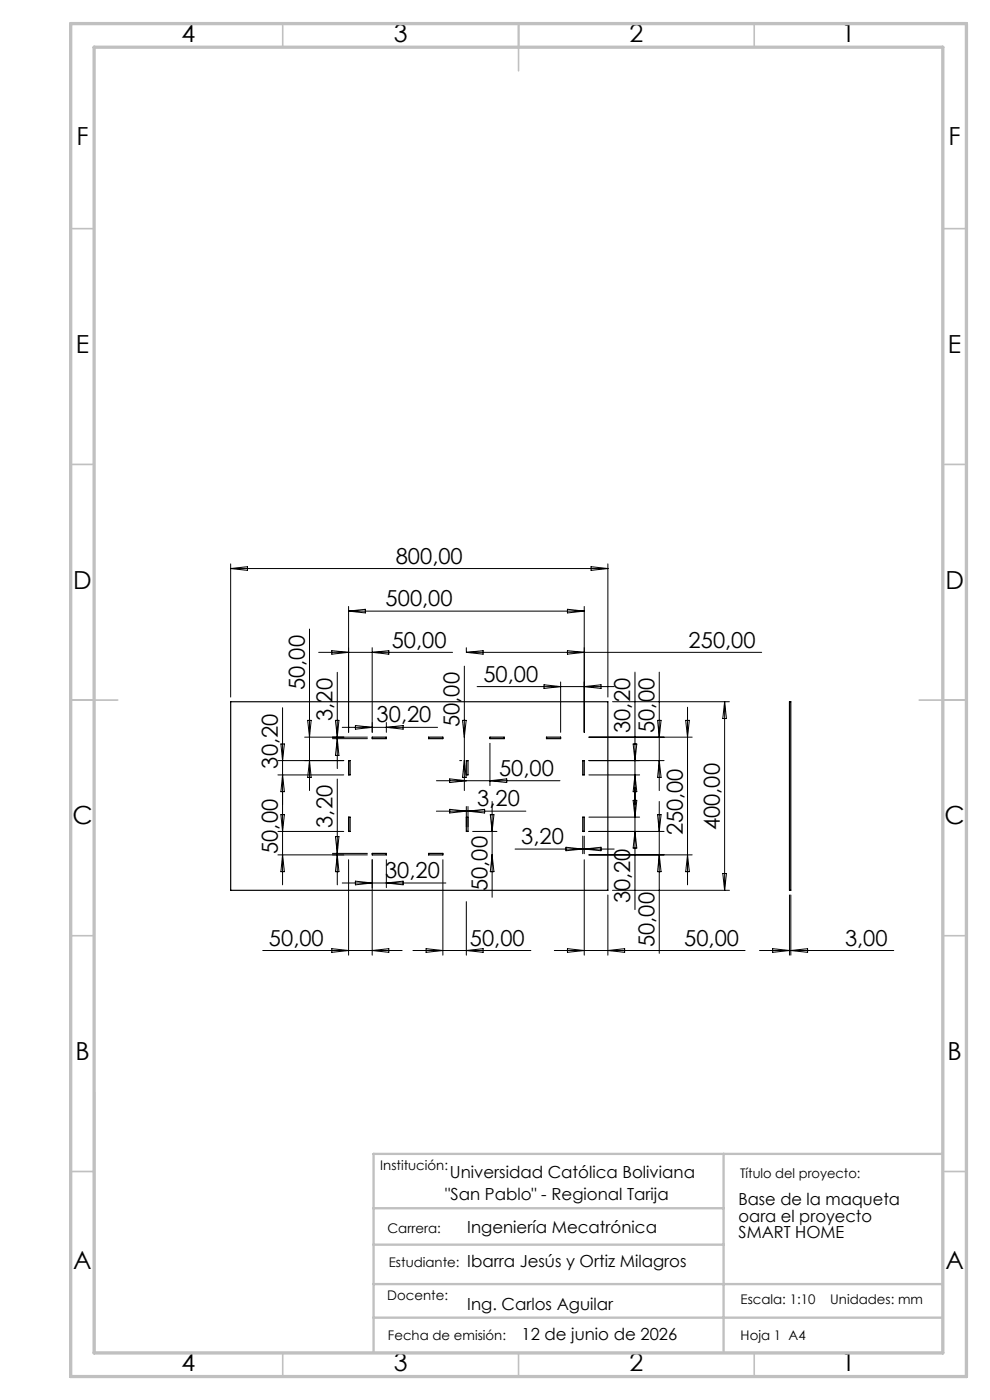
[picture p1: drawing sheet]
<svg xmlns="http://www.w3.org/2000/svg" width="210mm" height="297mm" viewBox="0 0 210 297" stroke-linecap="round" stroke-linejoin="round" font-family="sans-serif">
<g fill="none" stroke="#000" stroke-width=".25">
<path d="M48.9 148.9h80v40h-80zM79 156.4h3v.3h-3zM90.9 156.4h3v.3h-3zM103.9 156.4h3.1v.3h-3.1zM115.9 156.4h3v.3h-3zM167.5 148.9h.2v40h-.2zM73.9 161.4h.4v3h-.4zM73.9 173.4h.4v3h-.4zM98.9 161.4h.4v3h-.4zM98.9 173.4h.4v3h-.4zM123.6 161.4h.3v3h-.3zM123.6 173.4h.3v3h-.3z"/>
<path d="M79 181h3v.4h-3zM90.9 181h3v.4h-3z"/>
</g>
<g fill="none" stroke="#000" stroke-width=".21">
<path d="M48.9 119.6v28.3M128.9 119.6v28.3M48.9 120.6h80M48.9 120.6l3.6-.4v.8zM65.7 133.5v34.2M67.6 138.4h28.4M70.4 138l3.5 .4-3.5 .4zM73.9 128.7v26.7M73.9 129.6h50M73.9 129.6l3.6-.3v.7zM79 137.4v18M79 138.4l3.5-.4v.8z"/>
<path d="M98.9 137.4v.9M98.9 138.4h62.7M98.9 138.4l3.6-.4v.8zM120.4 138l3.5 .4-3.5 .4zM120.4 129.3l3.5 .3-3.5 .4zM123.9 128.7v26.7M125.4 120.2l3.5 .4-3.5 .4zM59.6 157.8h.7l-.4 3.6zM59.9 150.1v37.6M64.6 156.4h13.3M65.3 152.8h.7l-.3 3.6zM70.5 156.7h7.4"/>
<path d="M71.2 152.8h.7l-.4 3.6zM71.5 142.6v20.5M71.5 156.7l.4 3.6h-.7zM72.6 154.3h20.2M75.4 153.9l3.6 .4-3.6 .4zM82 153.3v2.1M82 154.3l3.5-.4v.8zM98.1 152.8h.8l-.4 3.6zM98.5 141.3v26.4M101.2 145.7h29.1M103.9 157.7v8.9M115.4 145.3l3.5 .4-3.5 .3z"/>
<path d="M118.9 144.7v10.7M123.9 145.7l3.6-.4v.7zM124.9 156.4h21.9M129.9 148.9h24.8M134.3 157.8h.8l-.4 3.6zM134.7 142.6v50.4M139.5 152.8h.7l-.4 3.6zM139.8 142.6v25.1M145.5 152.8h.7l-.4 3.6zM145.8 150v37.7M153.7 148.9v40M153.7 148.9l.4 3.5h-.8z"/>
<path d="M58.9 161.4h14M58.9 176.4h14M58.9 164.4h14M59.6 172.8h.7l-.4 3.6zM59.9 164.4l.4 3.6h-.7zM65.7 161.4l.3 3.5h-.7zM71.2 177.5h.7l-.4 3.5zM71.5 165.3v22.4M92.6 172.1h18.9M92.6 165.6h26.2M95.4 171.7l3.5 .4-3.5 .4zM95.4 165.2l3.5 .4-3.5 .4z"/>
<path d="M97.5 161.4h.4M98.5 161.4l.4 3.5h-.8zM98.9 171.1v4.3M99.3 171.1v4.3M99.3 172.1l3.5-.4v.8zM100.3 176.4h5.1M103.9 165.6l3.6-.4v.8zM104 172.8h.8l-.4 3.6zM104.4 170v20.4M120.1 179.7l3.5 .4-3.5 .4zM123.6 177.4v3.7M123.9 177.4v3.7"/>
<path d="M124.9 161.4h16M124.9 176.4h16M124.9 164.4h10.8M124.9 173.4h10.8M134.3 169.8h.8l-.4 3.6zM134.7 164.4l.4 3.6h-.8zM134.7 176.4l.4 3.5h-.8zM139.5 172.8h.7l-.4 3.6zM139.8 161.4l.4 3.5h-.7zM139.8 170v32.2M58.9 181.4h19M59.9 181.4l.4 3.5h-.7z"/>
<path d="M70.5 181h7.4M71.5 181.4l.4 3.5h-.7zM72.6 187.3h22M73.9 182.4v20.2M75.4 186.9l3.6 .4-3.6 .4zM79 182.4v20.2M82 182.4v5.9M82 187.3l3.5-.4v.8zM93.9 182.4v20.2M98.9 191.3v11.3M104.4 181.4l.4 3.5h-.8zM109.3 180.1h21"/>
<path d="M123.9 182.4v20.2M123.9 180.1l3.6-.4v.8zM124.9 181.4h21.9M128.9 189.9v12.7M129.9 188.9h24.8M139.8 181.4l.4 3.5h-.7zM145.8 181.4l.4 3.5h-.7zM153.3 185.3h.8l-.4 3.6zM167.5 189.9v12.7M167.7 189.9v12.7M55.7 201.6h29.6M70.4 201.3l3.5 .3-3.5 .4z"/>
<path d="M79 201.6l3.5-.3v.7zM87.6 201.6h25M90.4 201.3l3.5 .3-3.5 .4zM98.9 201.6l3.6-.3v.7zM117.6 201.6h40.4M120.4 201.3l3.5 .3-3.5 .4zM128.9 201.6l3.6-.3v.7zM161.1 201.6h28.5M163.9 201.3l3.6 .3-3.6 .4zM167.7 201.6l3.6-.3v.7z"/>
</g>
<g fill="none" stroke="#c0c0c0" stroke-width=".35">
<path d="M60 5v5M110 5v10M160 5v5M15 48.5h5M200 48.5h5M15 98.5h5M200 98.5h5M15 148.5h10M195 148.5h10M15 198.5h5M200 198.5h5M15 248.5h5"/>
<path d="M200 248.5h5M60 287v5M110 287v5M160 287v5"/>
</g>
<path d="M20 231.8v55.2M79.2 256.3h74.3M153.5 244.8v42.2M200 244.8h-120.8v42.2M79.2 264.1h74.3M79.2 272.4h120.8M79.2 279.5h120.8" fill="none" stroke="#c0c0c0" stroke-width=".5"/>
<path d="M15 5h190v287h-190zM20 10h180v277h-180z" fill="none" stroke="#c0c0c0" stroke-width=".7"/>
<g font-size="5.3">
<text x="38.5" y="8.9">4</text>
<text x="83.5" y="8.9">3</text>
<text x="133.5" y="8.9">2</text>
<text x="178.5" y="8.9">1</text>
<text x="16.2" y="30.7">F</text>
<text x="201.2" y="30.7">F</text>
<text x="16.1" y="74.9">E</text>
<text x="201.1" y="74.9">E</text>
<text x="15.5" y="124.9">D</text>
<text x="200.5" y="124.9">D</text>
<text x="15.4" y="174.9">C</text>
<text x="200.4" y="174.9">C</text>
<text x="16" y="224.9">B</text>
<text x="201" y="224.9">B</text>
<text x="15.5" y="269.2">A</text>
<text x="200.5" y="269.2">A</text>
<text x="38.5" y="290.9">4</text>
<text x="83.5" y="290.9">3</text>
<text x="133.5" y="290.9">2</text>
<text x="178.5" y="290.9">1</text>
</g>
<g font-size="4.7">
<text x="84" y="119.6">800,00</text>
<text x="81.8" y="128.6">500,00</text>
<text x="83.1" y="137.4">50,00</text>
<text x="146.1" y="137.4">250,00</text>
<text x="64.6" y="146.4" transform="rotate(-90 64.6 146.4)">50,00</text>
<text x="102.5" y="144.6">50,00</text>
<text x="70.5" y="152.9" transform="rotate(-90 70.5 152.9)">3,20</text>
<text x="79.9" y="153.3">30,20</text>
<text x="97.5" y="154.2" transform="rotate(-90 97.5 154.2)">50,00</text>
<text x="133.7" y="155.5" transform="rotate(-90 133.7 155.5)">30,20</text>
<text x="138.9" y="155.5" transform="rotate(-90 138.9 155.5)">50,00</text>
<text x="59" y="163" transform="rotate(-90 59 163)">30,20</text>
<text x="105.9" y="164.6">50,00</text>
<text x="101.2" y="171.1">3,20</text>
<text x="70.5" y="175.6" transform="rotate(-90 70.5 175.6)">3,20</text>
<text x="110.6" y="179.1">3,20</text>
<text x="144.8" y="177.2" transform="rotate(-90 144.8 177.2)">250,00</text>
<text x="152.7" y="176.1" transform="rotate(-90 152.7 176.1)">400,00</text>
<text x="59" y="181.2" transform="rotate(-90 59 181.2)">50,00</text>
<text x="81.7" y="186.3">30,20</text>
<text x="103.4" y="189" transform="rotate(-90 103.4 189)">50,00</text>
<text x="133.7" y="191.7" transform="rotate(-90 133.7 191.7)">30,20</text>
<text x="57.1" y="200.6">50,00</text>
<text x="99.7" y="200.6">50,00</text>
<text x="138.9" y="200.9" transform="rotate(-90 138.9 200.9)">50,00</text>
<text x="145.1" y="200.6">50,00</text>
<text x="179.2" y="200.6">3,00</text>
</g>
<g font-size="3.5">
<text x="95.4" y="249.9">Universidad Católica Boliviana</text>
<text x="94.5" y="254.5">&quot;San Pablo&quot; - Regional Tarija</text>
<text x="156.7" y="255.6">Base de la maqueta</text>
<text x="99.1" y="261.6">Ingeniería Mecatrónica</text>
<text x="156.7" y="259.2">oara el proyecto</text>
<text x="156.7" y="262.7">SMART HOME</text>
<text x="99.1" y="268.7">Ibarra Jesús y Ortiz Milagros</text>
<text x="99.1" y="278">Ing. Carlos Aguilar</text>
<text x="110.6" y="284.2">12 de junio de 2026</text>
</g>
<g font-size="2.8">
<text x="80.7" y="248.2">Institución:</text>
<text x="157" y="249.9">Título del proyecto:</text>
<text x="82.2" y="261.6">Carrera:</text>
<text x="82.5" y="268.7">Estudiante:</text>
<text x="82.1" y="275.8">Docente:</text>
<text x="157.1" y="276.7">Escala: 1:10</text>
<text x="176.1" y="276.7">Unidades: mm</text>
<text x="82.3" y="284.2">Fecha de emisión:</text>
<text x="157.1" y="284.2">Hoja 1 A4</text>
</g>
</svg>
